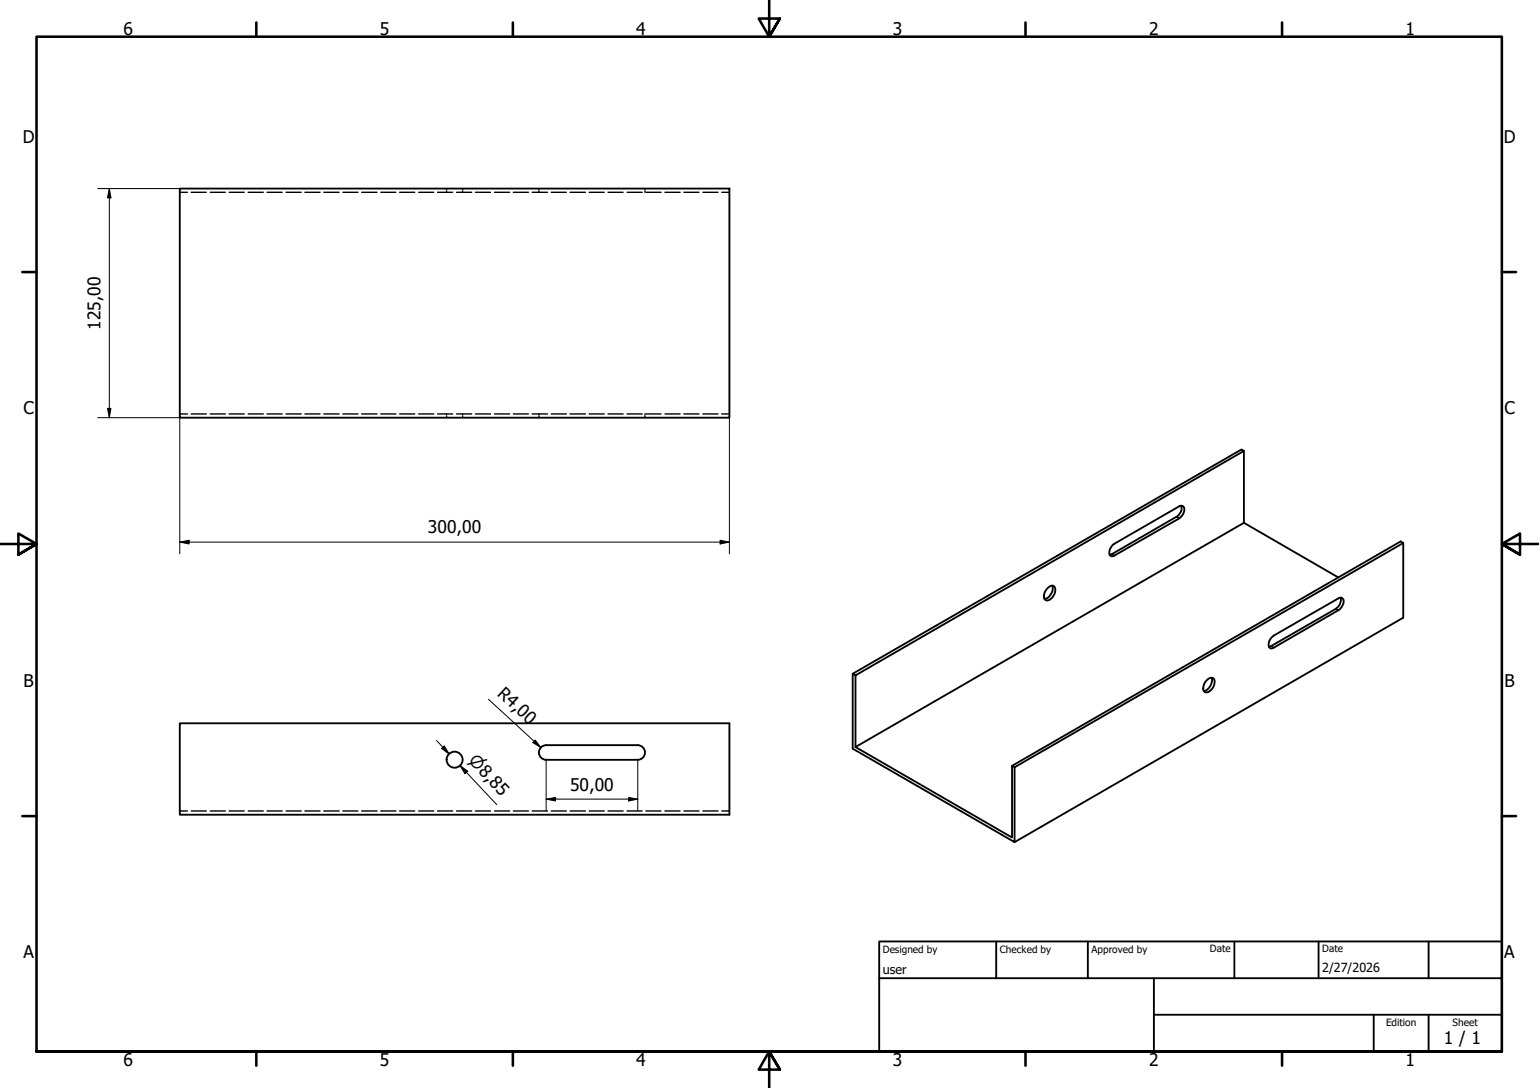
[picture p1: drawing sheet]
<svg xmlns="http://www.w3.org/2000/svg" width="420mm" height="297mm" viewBox="0 0 420 297" stroke-linecap="round" stroke-linejoin="round" font-family="sans-serif">
<!-- layer: Hidden (ISO) -->
<g fill="none" stroke="#000" stroke-width=".38">
<path d="M49.1 52.5h2.1M52.2 52.5h4.1M57.4 52.5h4.1M62.5 52.5h4.2M67.8 52.5h4.1M72.9 52.5h4.1M78.1 52.5h4.1M83.2 52.5h4.2M88.4 52.5h4.2M93.6 52.5h4.1M98.7 52.5h4.2M103.9 52.5h4.2"/>
<path d="M109.1 52.5h4.1M114.3 52.5h4.1M119.4 52.5h4.2M121.9 51.5v.4M121.9 52.2v.3M124.7 52.5h4.1M126.3 51.5v.4M126.3 52.2v.3M129.8 52.5h4.1M135 52.5h4.1M140.1 52.5h4.2M145.3 52.5h4.2"/>
<path d="M147.1 51.5v.4M147.1 52.2v.3M150.5 52.5h4.1M155.6 52.5h4.2M160.8 52.5h4.2M166 52.5h4.1M171.2 52.5h4.1M176.1 51.5v.4M176.1 52.2v.3M176.3 52.5h4.2M181.5 52.5h4.2M186.7 52.5h4.1"/>
<path d="M191.9 52.5h4.1M197 52.5h2.1M49.1 113h2.1M52.2 113h4.1M57.4 113h4.1M62.5 113h4.2M67.8 113h4.1M72.9 113h4.1M78.1 113h4.1M83.2 113h4.2M88.4 113h4.2M93.6 113h4.1"/>
<path d="M98.7 113h4.2M103.9 113h4.2M109.1 113h4.1M114.3 113h4.1M119.4 113h4.2M121.9 113v.3M121.9 113.7v.3M124.7 113h4.1M126.3 113v.3M126.3 113.7v.3M129.8 113h4.1M135 113h4.1"/>
<path d="M140.1 113h4.2M145.3 113h4.2M147.1 113v.3M147.1 113.7v.3M150.5 113h4.1M155.6 113h4.2M160.8 113h4.2M166 113h4.1M171.2 113h4.1M176.1 113v.3M176.1 113.7v.3M176.3 113h4.2"/>
<path d="M181.5 113h4.2M186.7 113h4.1M191.9 113h4.1M197 113h2.1M49.1 221.4h2.1M52.2 221.4h4.1M57.4 221.4h4.1M62.5 221.4h4.2M67.8 221.4h4.1M72.9 221.4h4.1M78.1 221.4h4.1M83.2 221.4h4.2"/>
<path d="M88.4 221.4h4.2M93.6 221.4h4.1M98.7 221.4h4.2M103.9 221.4h4.2M109.1 221.4h4.1M114.3 221.4h4.1M119.4 221.4h4.2M124.7 221.4h4.1M129.8 221.4h4.1M135 221.4h4.1M140.1 221.4h4.2M145.3 221.4h4.2"/>
<path d="M150.5 221.4h4.1M155.6 221.4h4.2M160.8 221.4h4.2M166 221.4h4.1M171.2 221.4h4.1M176.3 221.4h4.2M181.5 221.4h4.2M186.7 221.4h4.1M191.9 221.4h4.1M197 221.4h2.1"/>
</g>
<!-- layer: Visible (ISO) -->
<g fill="none" stroke="#000" stroke-width=".51">
<path d="M49.1 51.5h150v62.5h-150zM322.5 138l.1 .4a2.87 2.87 0 0 1-1.4 2.7l-18.2 10.4M339.6 123.1v19.6l25.8 15M287.3 159.9a3.1 3.1 0 0 1-2.1 3.7M303.8 148.8l18.1-10.6a.88 .88 0 0 1 1 0 .88 .88 0 0 1 .4 .9 3 3 0 0 1-1.4 2.4l-18.1 10.4a.81 .81 0 0 1-1-1 3.2 3.2 0 0 1 1-2.1zM339.6 142.7l-106 61.2M383.1 148.3l-106.1 61.2M286 160.6a1.21 1.21 0 0 1 2-.3 3 3 0 0 1-2 3.6 1.09 1.09 0 0 1-1-.5 1.09 1.09 0 0 1 .1-1.2zM347.3 173.9l18.1-10.5a.98 .98 0 0 1 1.2 .1 .98 .98 0 0 1 .2 1.2 3.3 3.3 0 0 1-1.4 1.9l-18.1 10.4a.82 .82 0 0 1-1-1 2.86 2.86 0 0 1 1-2.1zM366 163.2l.1 .8-.3 1-1.1 1.2-18.2 10.4M49.1 197.5h150v24.9h-150zM232.8 183.9l106.1-61.2 .7 .4-106 61.3z"/>
<path d="M232.8 183.9v20.5l44.2 25.5v-20.4M233.6 184.4v19.5l42.7 24.7v-19.5l.7 .4M329.5 185.7a1.12 1.12 0 0 1 1.4-.7 1.12 1.12 0 0 1 .7 1.4 2.86 2.86 0 0 1-2.5 2.6 2 2 0 0 1 0-2.8zM330.8 185a3 3 0 0 1-2.1 3.6M147.7 204l.9-.5 .5-.1h25a2 2 0 0 1 2 2 2 2 0 0 1-2 2h-25a2 2 0 0 1-1.8-1.2 2 2 0 0 1 .4-2.2zM276.3 209.1l106.1-61.3 .7 .5v20.3l-106.1 61.3"/>
<circle cx="124.1" cy="207.4" r="2.19"/>
</g>
<!-- layer: Visible Narrow (ISO) -->
<path d="M303.5 151.3l.7 .4M321.2 141.1l.7 .4M347 176.4l.7 .4M364.7 166.2l.7 .4" fill="none" stroke="#000" stroke-width=".38"/>
<!-- layer: Border (ISO) -->
<g fill="none" stroke="#000" stroke-width=".7">
<path d="M70 6.1v3.9M140 6.1v3.9M210 0v10l-2.9-4.9h5.8l-2.9 4.9 2.9-4.9M280 6.1v3.9M350 6.1v3.9M6.1 74.3h3.9M410 74.3h3.9M0 148.5h10l-5-2.8v5.7l5-2.9-5 2.9M420 148.5h-10l5-2.8v5.7l-5-2.9 5 2.9M6.1 222.8h3.9M410 222.8h3.9M10 287.1v-277.1h400v277.1h-400h400"/>
<path d="M70 287.1v3.8M140 287.1v3.8M212.9 292l-2.9-4.9 2.9 4.9h-5.8l2.9-4.9v9.9M280 287.1v3.8M350 287.1v3.8"/>
</g>
<!-- layer: Title (ISO) -->
<path d="M240 257h170v30.1h-170zM272 257v10.1M297 257v10.1M337 257v10.1M360 257v10.1M390 257v10.1M240 267.1h170M315 277h95M315 267.1v20M375 277v10.1M390 277v10.1" fill="none" stroke="#000" stroke-width=".51"/>
<!-- layer: Dimension (ISO) -->
<g fill="none" stroke="#000" stroke-width=".27">
<path d="M26.7 51.5h22.4M29.8 51.5l.5 2.5h-1zM29.8 51.5v62.5M26.7 114h22.4v37.2M29.3 111.5h1l-.5 2.5zM199.1 114v37.2M49.1 148l2.5-.5v1zM49.1 148h150M196.6 147.5l2.5 .5-2.5 .5zM133.3 190.9l14.3 13.2M119.2 202.2l3.4 3.7M120.5 204.3l.8-.7 1.3 2.3z"/>
<path d="M125.6 209l2.1 1.6-.8 .7zM127.3 210.9l-1.7-1.9 10 10.7M146.1 202l1.5 2.1-2.1-1.4zM149.1 218.2l2.5-.5v1zM149.1 218.2h25M149.1 207.4v13.9M171.6 217.7l2.5 .5-2.5 .5zM174.1 207.4v13.9"/>
</g>
<path d="M29.8 51.5l.5 2.5h-1zM29.3 111.5h1l-.5 2.5zM49.1 148l2.5-.5v1zM196.6 147.5l2.5 .5-2.5 .5zM120.5 204.3l.8-.7 1.3 2.3zM125.6 209l2.1 1.6-.8 .7zM146.1 202l1.5 2.1-2.1-1.4zM149.1 218.2l2.5-.5v1zM171.6 217.7l2.5 .5-2.5 .5z" fill="#000"/>
<g font-size="4.8">
<text x="33.7" y="9.6">6</text>
<text x="103.7" y="9.6">5</text>
<text x="173.7" y="9.6">4</text>
<text x="243.7" y="9.6">3</text>
<text x="313.7" y="9.6">2</text>
<text x="383.7" y="9.6">1</text>
<text x="6.2" y="38.9">D</text>
<text x="410.5" y="38.9">D</text>
<text x="27.4" y="90" transform="rotate(-90 27.4 90)">125,00</text>
<text x="6.4" y="113.1">C</text>
<text x="410.7" y="113.1">C</text>
<text x="116.8" y="145.6">300,00</text>
<text x="6.4" y="187.4">B</text>
<text x="135.6" y="189.7" transform="rotate(43 135.6 189.7)">R4,00</text>
<text x="410.7" y="187.4">B</text>
<text x="155.6" y="215.8">50,00</text>
<text x="6.4" y="261.7">A</text>
<text x="410.7" y="261.7">A</text>
<text x="394.2" y="285">1 / 1</text>
<text x="33.7" y="290.9">6</text>
<text x="103.7" y="290.9">5</text>
<text x="173.7" y="290.9">4</text>
<text x="243.7" y="290.9">3</text>
<text x="313.7" y="290.9">2</text>
<text x="383.7" y="290.9">1</text>
</g>
<text font-size="4.6" x="127.8" y="207.8" transform="rotate(47 127.8 207.8)">⌀8,85</text>
<g font-size="3.4">
<text x="241" y="266">user</text>
<text x="361" y="265.5">2/27/2026</text>
</g>
<g font-size="2.7">
<text x="241" y="260.1">Designed by</text>
<text x="273" y="260.1">Checked by</text>
<text x="298" y="260.1">Approved by</text>
<text x="330.3" y="260">Date</text>
<text x="361" y="260">Date</text>
<text x="378.4" y="280.1">Edition</text>
<text x="396.6" y="280.1">Sheet</text>
</g>
</svg>
